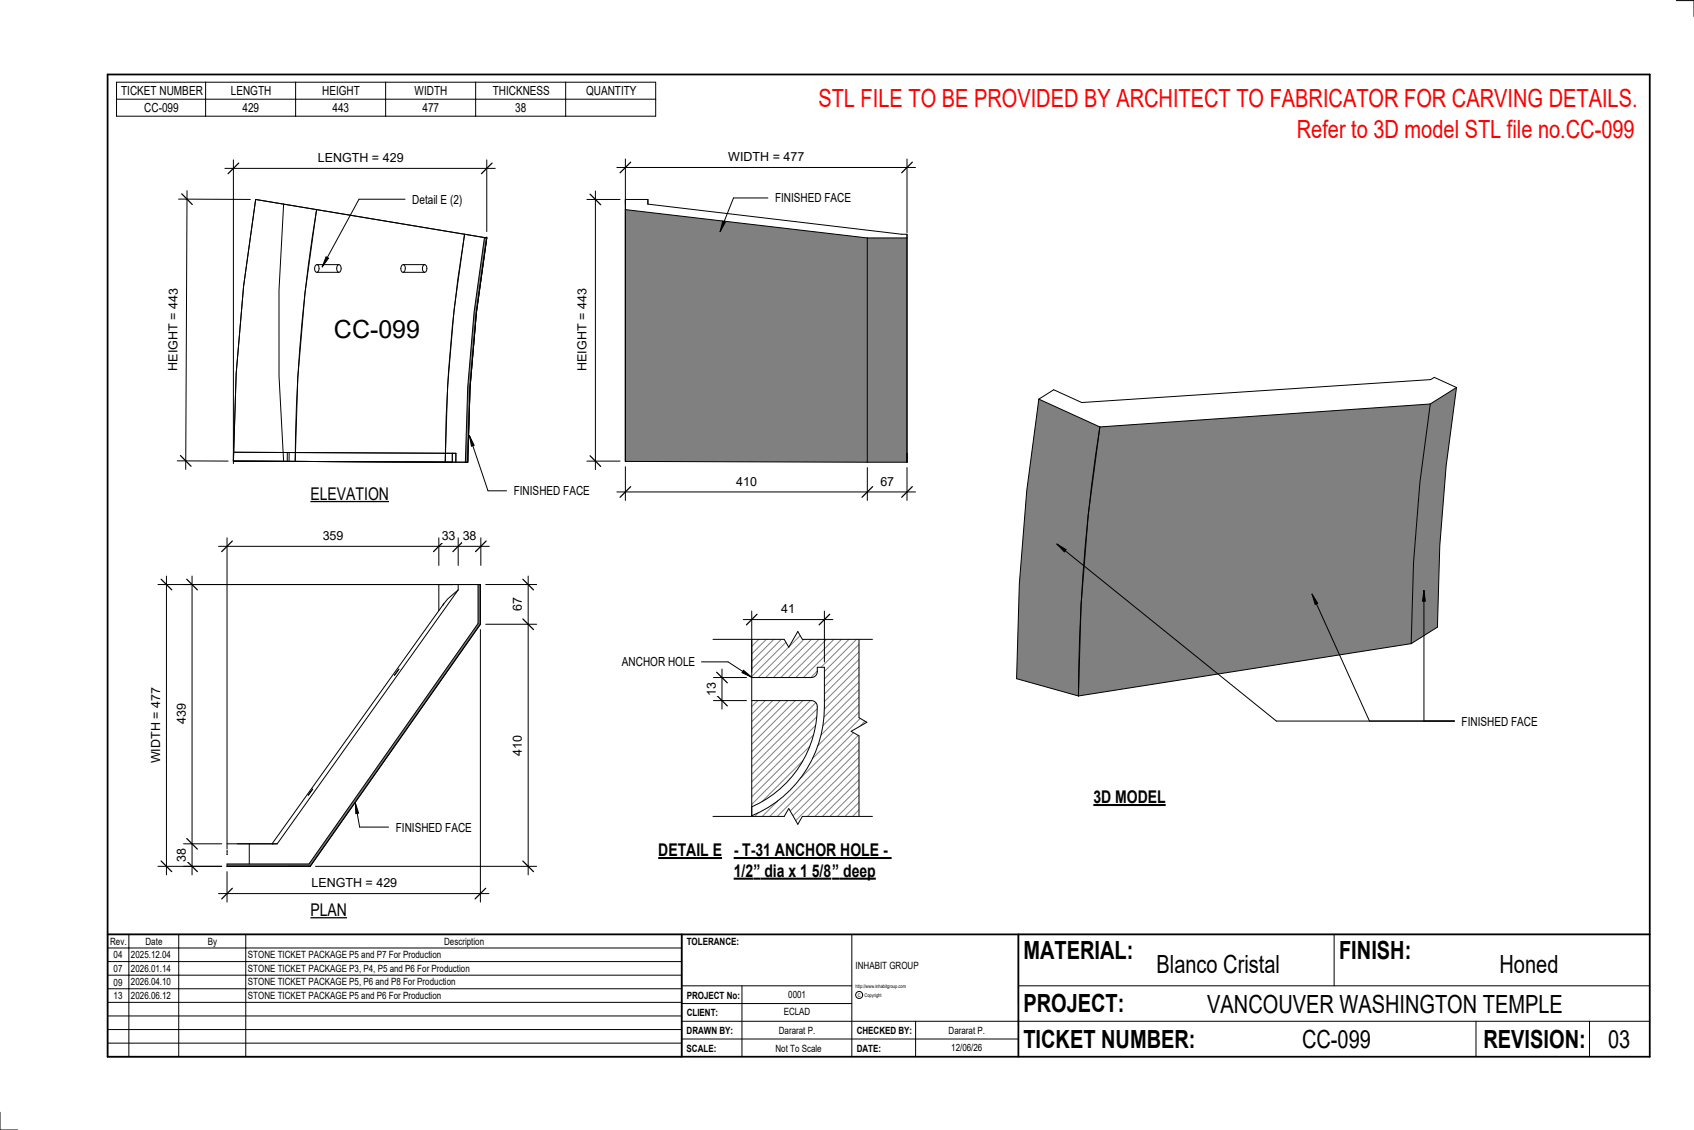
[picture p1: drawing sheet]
<svg xmlns="http://www.w3.org/2000/svg" width="914mm" height="610mm" viewBox="0 0 914 610" stroke-linecap="round" stroke-linejoin="round" font-family="sans-serif">
<g fill="#808080">
<path d="M468 128h22v121h-22z"/>
<path d="M338 113l130 15v121h-130z"/>
</g>
<g fill="none" stroke="#000" stroke-width=".54">
<path d="M338 113v136M338 108v141M338 108h12v2l140 16M338 108v5M338 113l130 15M468 128v121M468 128h22M490 128v121M490 126v123M490 126v2M338 249h130M468 249h22"/>
<path d="M490 245v4"/>
</g>
<path d="M261 128h2l-6 40-3 41-2 40h-1l1-40 4-41z" fill="#7c7c7c"/>
<g fill="none" stroke="#000" stroke-width=".54">
<path d="M153 110l-2 47v46l2 46h99M171 113a852 852 0 0 0-12 136M171 113l-6 45-4 45-2 46M171 113l92 15M251 126l-6 41-3 41-2 41a772 772 0 0 1 11-123zM251 126l-113-18-7 46-4 48-1 47M261 128l-5 40-4 41-1 40h1M263 128h.1M263 128l-6 40-3 41-2 40M170 143h1a2.2 2.2 0 0 1 1 2 2.2 2.2 0 0 1-1 2l-1-2zM171 147h12M171 143h12"/>
<path d="M182 143a2 2 0 0 1 2 2 2 2 0 0 1-1 2 2.2 2.2 0 0 1-1-2 2.2 2.2 0 0 1 0-2zM217 143a2.2 2.2 0 0 1 2 2 2.2 2.2 0 0 1-2 2l-1-2zM218 147h11M218 143h11M229 143a2 2 0 0 1 2 2 2 2 0 0 1-1 2 2.2 2.2 0 0 1-2-2 2.2 2.2 0 0 1 1-2zM126 249v-5h30v5M126 249h33M155 249v-5l91 1v4M244 245v4M252 247v2"/>
</g>
<path d="M258 315h1v22l-92 130h-44v-1h44l91-130z" fill="#7c7c7c"/>
<g fill="none" stroke="#000" stroke-width=".54">
<path d="M237 315h10v3M237 315h22M237 315v14M247 318l-5 5-3 4M247 318l-97 137M249 315h10M258 315v21l-91 130h-44v1M259 315v22l-92 130M240 326l-93 129M215 361l-2 3zM169 426l-3 3M123 455h12v11"/>
<path d="M123 459h.1M123 459v2M128 455h22M147 455h3M123 461h.1M123 467h12M123 467h44M156 467h11z"/>
</g>
<g fill="#808080">
<path d="M772 218l14-9-5 42-4 43-1 44-14 9a852 852 0 0 1 10-129z"/>
<path d="M561 215l33 15-7 48-3 48-2 49-33-9 1-51 4-50z"/>
<path d="M739 220l-5 10zM594 230a957 957 0 0 0-12 145l180-28 1-44 3-43 6-42zM705 223l-6 7z"/>
</g>
<path d="M561 215l33 15M561 215l-7 50-4 50-1 51 33 9M772 218l-178 12M772 218l-6 42-3 43-1 44M786 209l-5 42-4 43-1 44-14 9M786 209l-12-5-2 1-188 12-15-7-8 5M786 209l-14 9M594 230a947 947 0 0 0-12 145M594 230l-7 48-3 48-2 49M762 347l-180 28" fill="none" stroke="#000" stroke-width=".54"/>
<path d="M406 340v26l33-1 2-1v-4h4a122 122 0 0 1-2 36 63 63 0 0 1-37 44v5h62v-105zM406 378v57a58 58 0 0 0 35-55l-1-2h-2z" fill="#fff"/>
<g fill="none" stroke="#808080" stroke-width=".54">
<path d="M407 340l-1 1M411 340l-5 5M415 340l-9 9M419 340l-13 13M423 340l-17 17M427 340l-21 21M431 340l-25 25M435 340l-26 26M439 340l-26 26M443 340l-26 26M447 340l-26 26M451 340l-25 26"/>
<path d="M455 340l-25 26M459 340l-25 26M463 340l-20 20M467 340l-22 22M468 343l-23 23M468 347l-23 23M468 351l-23 23M468 356l-23 22M468 360l-23 23M409 378l-3 3M413 378l-7 7M417 378l-11 11"/>
<path d="M421 378l-15 15M425 378l-19 19M429 378l-23 23M433 378l-27 28M437 378l-31 32M440 379l-34 35M441 362l-3 4M468 364l-23 23M468 368l-24 23M468 372l-25 25M468 376l-27 26M468 380l-29 29"/>
<path d="M439 397l-33 33M440 391l-34 35M441 387l-35 35M441 382l-35 36M468 384l-36 36M468 388l-57 57M468 392l-53 53M468 396l-49 49M433 410l-22 22M437 403l-31 31M468 400l-45 45M468 404l-41 41"/>
<path d="M468 408l-37 37M468 412l-33 33M468 416l-29 29M409 438l-3 4M420 432l-13 13M468 420l-25 25M468 425l-21 20M468 429l-16 16M468 433l-12 12M468 437l-8 8M468 441l-4 4M468 445h.1"/>
</g>
<path d="M317 108h18M321 103v150M317 249h18M406 340h62v105h-62zM406 378h32h2l1 2a58 58 0 0 1-35 55M406 366l33-1 2-1v-4h4a122 122 0 0 1-2 36 63 63 0 0 1-37 44" fill="none" stroke="#000" stroke-width=".54"/>
<path d="M319 105l5 5M319 246l5 6" fill="none" stroke="#000" stroke-width=".67"/>
<path d="M311 156h7v44h-7z" fill="#fff"/>
<path d="M333 90h161M338 86v24M490 86v39" fill="none" stroke="#000" stroke-width=".54"/>
<path d="M340 87l-5 6M492 87l-5 6" fill="none" stroke="#000" stroke-width=".67"/>
<path d="M393 81h41v8h-41z" fill="#fff"/>
<path d="M338 252v18M468 252v18M490 252v18M333 265h161" fill="none" stroke="#000" stroke-width=".54"/>
<path d="M340 263l-5 5M471 263l-6 5M492 263l-5 5" fill="none" stroke="#000" stroke-width=".67"/>
<g fill="#fff">
<path d="M397 256h11v8h-11z"/>
<path d="M475 256h8v8h-8z"/>
<path d="M180 170h47v15h-47z"/>
</g>
<path d="M176 139h1l-3 5z" fill="#000"/>
<path d="M219 107h-25l-20 37M176 139h1l-3 5z" fill="none" stroke="#000" stroke-width=".54"/>
<path d="M223 104h26v7h-26z" fill="#fff"/>
<path d="M96 107l39 1M101 103l-1 150M96 249h27" fill="none" stroke="#000" stroke-width=".54"/>
<path d="M98 105l6 5M97 246l6 6" fill="none" stroke="#000" stroke-width=".67"/>
<path d="M90 156h7v44h-7z" fill="#fff"/>
<path d="M121 91h146M126 86v164M263 86v39" fill="none" stroke="#000" stroke-width=".54"/>
<path d="M129 88l-6 6M266 88l-6 6" fill="none" stroke="#000" stroke-width=".67"/>
<path d="M172 81h45v8h-45z" fill="#fff"/>
<path d="M259 340v147M123 470v17M118 482h146" fill="none" stroke="#000" stroke-width=".54"/>
<path d="M125 479l-5 6M262 479l-6 6" fill="none" stroke="#000" stroke-width=".67"/>
<path d="M168 473h46v7h-46z" fill="#fff"/>
<path d="M99 315h145M104 311v161M99 455h21M99 467h21" fill="none" stroke="#000" stroke-width=".54"/>
<path d="M101 312l6 6M101 452l6 6M101 464l6 6" fill="none" stroke="#000" stroke-width=".67"/>
<g fill="#fff">
<path d="M94 458h8v7h-8z"/>
<path d="M94 380h8v11h-8z"/>
</g>
<path d="M85 315h159M90 311v161M85 467h35" fill="none" stroke="#000" stroke-width=".54"/>
<path d="M87 312l6 6M87 464l6 6" fill="none" stroke="#000" stroke-width=".67"/>
<path d="M80 371h8v41h-8z" fill="#fff"/>
<path d="M118 295h146M123 290v168M237 290v15M247 290v15M260 290v15" fill="none" stroke="#000" stroke-width=".54"/>
<path d="M125 292l-5 6M240 292l-6 6M250 292l-6 6M262 292l-5 6" fill="none" stroke="#000" stroke-width=".67"/>
<g fill="#fff">
<path d="M250 285h7v8h-7z"/>
<path d="M238 285h8v8h-8z"/>
<path d="M174 285h11v8h-11z"/>
</g>
<path d="M262 315h28M285 311v161M262 337h28M170 467h120" fill="none" stroke="#000" stroke-width=".54"/>
<path d="M282 312l6 6M282 334l6 6M282 464l6 6" fill="none" stroke="#000" stroke-width=".67"/>
<g fill="#fff">
<path d="M276 397h7v11h-7z"/>
<path d="M276 322h7v8h-7z"/>
<path d="M464 340h6v105h-6v-48l-5-2 9-5-4-3z"/>
</g>
<path d="M464 340v47l4 3-9 5 5 2v48M379 357h14l13 8M401 362l5 3-5-2z" fill="none" stroke="#000" stroke-width=".54"/>
<path d="M401 362l5 3-5-2z" fill="#000"/>
<g fill="#fff">
<path d="M336 353h39v8h-39z"/>
<path d="M355 453h35v11h-35z"/>
</g>
<path d="M355 463h35" fill="none" stroke="#000" stroke-width="1.1" stroke-linecap="butt"/>
<path d="M385 338h86v7h-38l-2-4-5 8-3-4h-38z" fill="#fff"/>
<path d="M385 345h38l3 4 5-8 2 4h38" fill="none" stroke="#000" stroke-width=".54"/>
<path d="M385 440h38l3-4 5 9 2-5h38v7h-86z" fill="#fff"/>
<path d="M385 440h38l3-4 5 9 2-5h38" fill="none" stroke="#000" stroke-width=".54"/>
<g fill="#fff">
<path d="M396 453h86v11h-86z"/>
<path d="M396 464h11v11h-11z"/>
<path d="M407 464h4v11h-4z"/>
<path d="M411 464h38v11h-38z"/>
<path d="M449 464h4v11h-4z"/>
<path d="M453 464h20v11h-20z"/>
</g>
<path d="M396 463h85M396 474h53M449 474h24" fill="none" stroke="#000" stroke-width="1.1" stroke-linecap="butt"/>
<path d="M385 378h18M385 366h18M390 361v22" fill="none" stroke="#000" stroke-width=".54"/>
<path d="M387 375l6 6M387 363l6 5" fill="none" stroke="#000" stroke-width=".67"/>
<path d="M380 368h8v7h-8z" fill="#fff"/>
<path d="M401 334h49M406 330v33M445 330v27" fill="none" stroke="#000" stroke-width=".54"/>
<path d="M409 331l-6 6M448 331l-6 6" fill="none" stroke="#000" stroke-width=".67"/>
<path d="M422 325h7v7h-7z" fill="#fff"/>
<g fill="none" stroke="#000" stroke-width=".54">
<path d="M905 0h9v9M460 504v66M720 504v28M891 504h-341v37M368 532h92M401 532v38M550 532h341M368 551h523M368 541h92M494 551v19M797 551v19M858 551v19"/>
<path d="M368 561h182M0 600v10h10"/>
<circle cx="464" cy="537" r="1.9"/>
</g>
<path d="M58 40h833v530h-833zM58 504h833M368 504v66M550 504v66" fill="none" stroke="#000" stroke-width=".96"/>
<g fill="#fff">
<path d="M652 534h192v15h-192z"/>
<path d="M513 562h17v6h-17z"/>
<path d="M425 533h10v6h-10z"/>
<path d="M423 543h15v6h-15z"/>
<path d="M420 553h20v6h-20z"/>
<path d="M624 513h68v15h-68z"/>
<path d="M809 513h33v15h-33z"/>
<path d="M512 553h20v6h-20z"/>
<path d="M703 553h37v15h-37z"/>
<path d="M442 45h443v16h-443z"/>
<path d="M868 553h12v15h-12z"/>
<path d="M61 512h5v6h-5z"/>
<path d="M61 520h5v6h-5z"/>
<path d="M61 527h5v6h-5z"/>
<path d="M61 534h5v6h-5z"/>
</g>
<g fill="none" stroke="#000" stroke-width=".54">
<path d="M63 44h291v19h-291zM63 54h291M111 44v19M160 44v19M208 44v19M257 44v19M305 44v19M58 504h310v66h-310zM58 519h310M58 511h310M70 504v66M96 504v66"/>
<path d="M133 504v66M58 533h310M58 526h310M58 555h310M58 548h310M58 541h310M58 563h310"/>
</g>
<path d="M168 261h42v11h-42z" fill="#fff"/>
<path d="M168 271h42" fill="none" stroke="#000" stroke-width=".69" stroke-linecap="butt"/>
<path d="M168 486h19v10h-19z" fill="#fff"/>
<path d="M168 495h19" fill="none" stroke="#000" stroke-width=".69" stroke-linecap="butt"/>
<path d="M590 424h39v12h-39z" fill="#fff"/>
<path d="M590 434h39" fill="none" stroke="#000" stroke-width="1.1" stroke-linecap="butt"/>
<path d="M700 62h184v15h-184z" fill="#fff"/>
<path d="M253 235l3 5-1 1z" fill="#000"/>
<path d="M253 235l3 5-1 1zM253 235l10 30h10" fill="none" stroke="#000" stroke-width=".54"/>
<path d="M277 261h41v8h-41z" fill="#fff"/>
<path d="M192 433l2 6h-2z" fill="#000"/>
<path d="M192 433l2 6h-2zM192 433l2 13h16" fill="none" stroke="#000" stroke-width=".54"/>
<path d="M214 443h40v7h-40z" fill="#fff"/>
<path d="M571 294l4 3v1zM769 319v5h-1zM708 321l3 4-1 1z" fill="#000"/>
<path d="M571 294l4 3v1zM571 294l118 95h96M769 319v5h-1zM769 319v70M708 321l3 4-1 1zM708 321l31 68" fill="none" stroke="#000" stroke-width=".54"/>
<path d="M789 385h41v8h-41z" fill="#fff"/>
<path d="M390 119l2 1-3 5z" fill="#000"/>
<path d="M390 119l2 1-3 5zM414 107h-18l-7 18" fill="none" stroke="#000" stroke-width=".54"/>
<path d="M418 103h41v8h-41z" fill="#fff"/>
<g font-size="13.5" fill="#f00">
<text x="442" y="58">STL FILE TO BE PROVIDED BY ARCHITECT TO FABRICATOR FOR CARVING DETAILS.</text>
<text x="700" y="75">Refer to 3D model STL file no.CC-099</text>
</g>
<g font-size="13.5">
<text x="180" y="182">CC-099</text>
<text x="552" y="517">MATERIAL:</text>
<text x="723" y="517">FINISH:</text>
<text x="624" y="525">Blanco Cristal</text>
<text x="809" y="525">Honed</text>
<text x="552" y="546">PROJECT:</text>
<text x="652" y="546">VANCOUVER WASHINGTON TEMPLE</text>
<text x="552" y="565">TICKET NUMBER:</text>
<text x="703" y="565">CC-099</text>
<text x="801" y="565">REVISION:</text>
<text x="868" y="565">03</text>
</g>
<g font-size="9.4">
<text x="168" y="270">ELEVATION</text>
<text x="590" y="433">3D MODEL</text>
<text x="355" y="462">DETAIL E</text>
<text x="396" y="462">- T-31 ANCHOR HOLE -</text>
<text x="396" y="473">1/2</text>
<text x="407" y="473">”</text>
<text x="413" y="473">dia x 1 5/8</text>
<text x="449" y="473">”</text>
<text x="455" y="473">deep</text>
<text x="168" y="494">PLAN</text>
</g>
<g font-size="6.7">
<text x="65" y="51">TICKET NUMBER</text>
<text x="125" y="51">LENGTH</text>
<text x="174" y="51">HEIGHT</text>
<text x="224" y="51">WIDTH</text>
<text x="266" y="51">THICKNESS</text>
<text x="316" y="51">QUANTITY</text>
<text x="78" y="60">CC-099</text>
<text x="131" y="60">429</text>
<text x="179" y="60">443</text>
<text x="228" y="60">477</text>
<text x="278" y="60">38</text>
<text x="172" y="87">LENGTH = 429</text>
<text x="393" y="87">WIDTH = 477</text>
<text x="223" y="110">Detail E (2)</text>
<text x="418" y="109">FINISHED FACE</text>
<text x="96" y="200" transform="rotate(-90 96 200)">HEIGHT = 443</text>
<text x="317" y="200" transform="rotate(-90 317 200)">HEIGHT = 443</text>
<text x="397" y="262">410</text>
<text x="475" y="262">67</text>
<text x="277" y="267">FINISHED FACE</text>
<text x="174" y="291">359</text>
<text x="238" y="291">33</text>
<text x="250" y="291">38</text>
<text x="282" y="330" transform="rotate(-90 282 330)">67</text>
<text x="422" y="331">41</text>
<text x="336" y="359">ANCHOR HOLE</text>
<text x="386" y="375" transform="rotate(-90 386 375)">13</text>
<text x="100" y="391" transform="rotate(-90 100 391)">439</text>
<text x="789" y="391">FINISHED FACE</text>
<text x="282" y="408" transform="rotate(-90 282 408)">410</text>
<text x="87" y="412" transform="rotate(-90 87 412)">WIDTH = 477</text>
<text x="214" y="449">FINISHED FACE</text>
<text x="100" y="465" transform="rotate(-90 100 465)">38</text>
<text x="168" y="479">LENGTH = 429</text>
</g>
<g font-size="5.4">
<text x="59" y="510">Rev.</text>
<text x="79" y="510">Date</text>
<text x="112" y="510">By</text>
<text x="240" y="510">Description</text>
<text x="371" y="510">TOLERANCE:</text>
<text x="61" y="517">04</text>
<text x="71" y="517">2025.12.04</text>
<text x="134" y="517">STONE TICKET PACKAGE P5 and P7 For Production</text>
<text x="61" y="525">07</text>
<text x="71" y="524">2026.01.14</text>
<text x="134" y="524">STONE TICKET PACKAGE P3, P4, P5 and P6 For Production</text>
<text x="462" y="523">INHABIT GROUP</text>
<text x="61" y="532">09</text>
<text x="71" y="532">2026.04.10</text>
<text x="134" y="532">STONE TICKET PACKAGE P5, P6 and P8 For Production</text>
<text x="61" y="539">13</text>
<text x="71" y="539">2026.06.12</text>
<text x="134" y="539">STONE TICKET PACKAGE P5 and P6 For Production</text>
<text x="371" y="539">PROJECT No:</text>
<text x="425" y="538">0001</text>
<text x="371" y="548">CLIENT:</text>
<text x="423" y="548">ECLAD</text>
<text x="371" y="558">DRAWN BY:</text>
<text x="420" y="558">Dararat P.</text>
<text x="462" y="558">CHECKED BY:</text>
<text x="512" y="558">Dararat P.</text>
<text x="371" y="567">SCALE:</text>
<text x="419" y="567">Not To Scale</text>
<text x="462" y="567">DATE:</text>
<text x="513" y="567">12/06/26</text>
</g>
<g font-size="2.7">
<text x="462" y="533">http://www.inhabitgroup.com</text>
<text x="463" y="538">C</text>
<text x="467" y="538">Copyright</text>
</g>
</svg>
